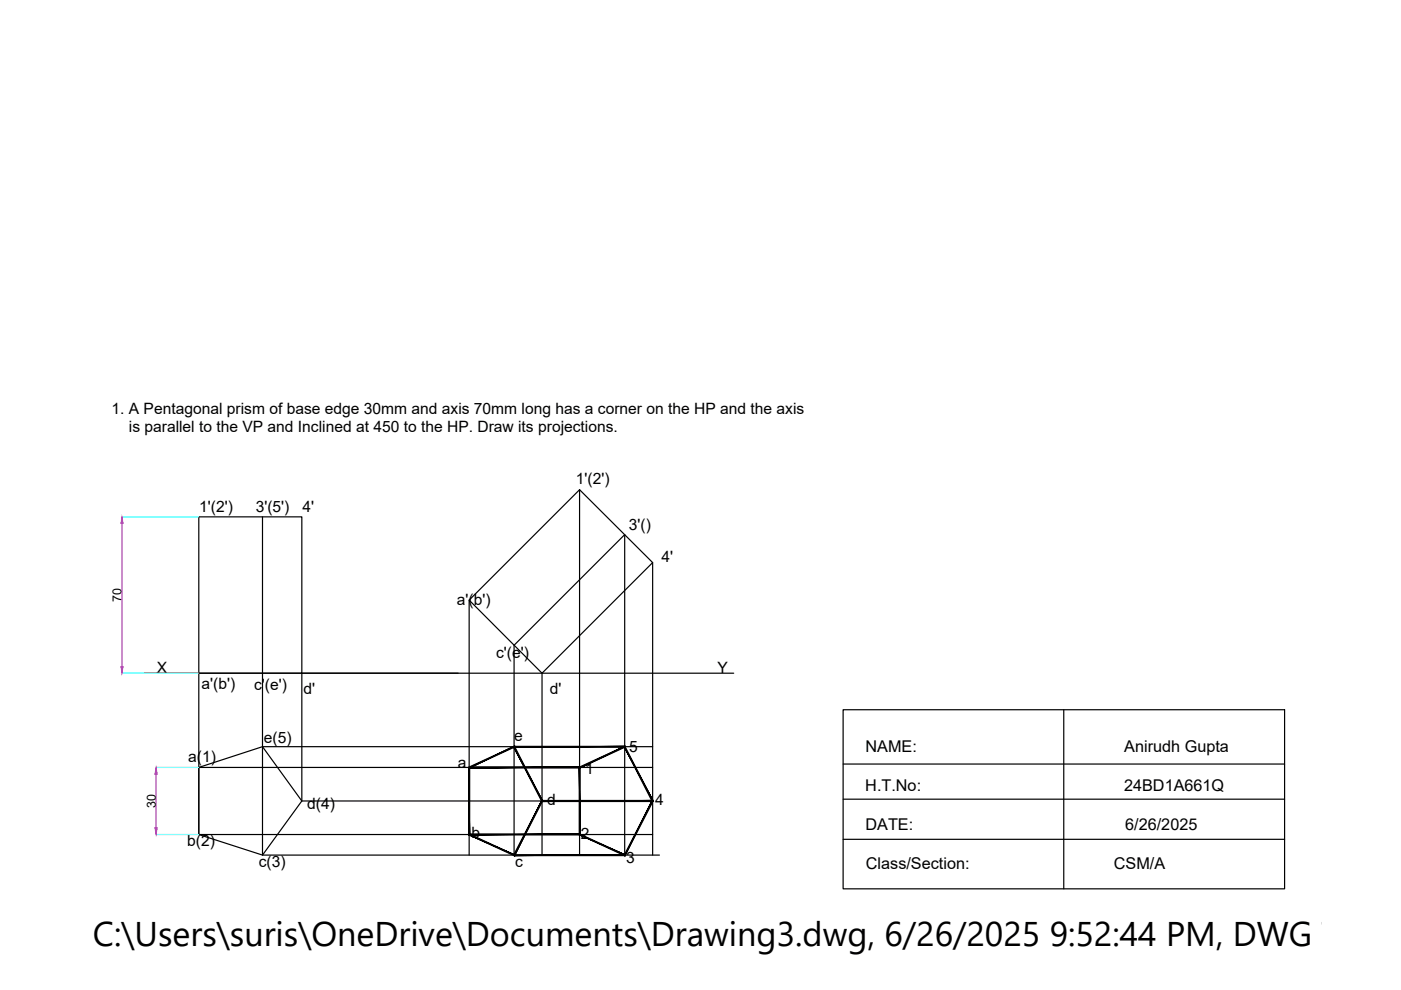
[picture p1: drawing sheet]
<svg xmlns="http://www.w3.org/2000/svg" width="297mm" height="210mm" viewBox="0 0 297 210" stroke-linecap="round" stroke-linejoin="round" font-family="sans-serif">
<!-- layer: 0 -->
<g fill="none" stroke="#000" stroke-width=".25">
<path d="M55.7 109.6v71.7h84.1M122.9 103.8l15.5 15.5-23.5 23.4-15.4-15.5v54.1M122.9 103.8l-23.4 23.4M122.9 103.8v77.5M138.4 119.3v62M30.6 142.7h125M42.1 142.7h21.9v-33.1h-21.9v67.3h96.3M55.7 158.3h82.7M97.1 142.7h-33.1v27.1h74.4M114.9 142.7v38.6M178.8 150.5h93.6v38h-93.6zM225.5 150.5v38"/>
<path d="M42.1 162.7l13.6-4.4 8.3 11.5-8.3 11.5-13.6-4.4zM42.1 162.7h96.3M178.8 162h93.6M178.8 169.4h93.6M178.8 178h93.6M109 181.3v-44.5l23.4-23.4v67.9"/>
</g>
<g fill="#000" stroke="#000" stroke-width=".21">
<path d="M109 158.2v.2l23.4-.2zM109 158.4l23.4-.2v.2z"/>
<path d="M99.4 162.6l.1 .2 9.6-4.6zM99.5 162.8l9.6-4.6-.1 .3zM109.1 158.2l-.1 .3 6 11.3zM109 158.5l6 11.3h-.2zM114.8 169.8l-5.7 11.7 5.9-11.7zM114.8 169.8l-5.7 11.7-.1-.3zM99.3 177l9.8 4.5-.1-.3zM99.3 177l.3-.1 9.4 4.3zM99.3 162.7v14.3l.3-.1zM99.3 162.7h.3v14.2z"/>
<path d="M99.5 162.6v.2l23.4-.2zM99.5 162.8l23.4-.2v.2z"/>
<path d="M99.5 176.8v.2l23.4-.2zM99.5 177l23.4-.2v.2z"/>
<path d="M114.9 169.7v.3l23.5-.3zM114.9 170l23.5-.3v.3z"/>
<path d="M122.8 162.6l.2 .2 9.5-4.6zM123 162.8l9.5-4.6-.1 .3zM132.5 158.2l-.1 .3 6.1 11.3zM132.4 158.5l6.1 11.3h-.3zM138.2 169.8l-5.7 11.7 6-11.7zM138.2 169.8l-5.7 11.7-.1-.3zM122.8 177l9.7 4.5-.1-.3zM122.8 177l.2-.1 9.4 4.3zM122.8 162.7v14.3l.2-.1zM122.8 162.7h.2v14.2z"/>
<path d="M109 181.2v.2l23.4-.2zM109 181.4l23.4-.2v.2z"/>
</g>
<path d="M25.8 109.6h16.3M25.8 142.7h16.3M33 162.7h9.1M33 176.9h9.1" fill="none" stroke="#0ff" stroke-width=".25"/>
<path d="M25.9 111v30.3M33.1 164.2v11.3" fill="none" stroke="#f0f" stroke-width=".25"/>
<g fill="#f0f" stroke="#f0f" stroke-width=".21">
<path d="M25.9 109.6l.2 1.4h-.5z"/>
<path d="M25.6 141.3h.5l-.2 1.4z"/>
<path d="M33.1 162.7l.2 1.5h-.5z"/>
<path d="M32.8 175.5h.5l-.2 1.4z"/>
</g>
<text font-size="7.3" x="19.7" y="200.6">C:\Users\suris\OneDrive\Documents\Drawing3.dwg, 6/26/2025 9:52:44 PM, DWG To PD</text>
<g font-size="3.4">
<text x="183.5" y="159.5">NAME:</text>
<text x="238.4" y="159.5">Anirudh Gupta</text>
<text x="183.5" y="167.7">H.T.No:</text>
<text x="238.3" y="167.7">24BD1A661Q</text>
<text x="183.5" y="175.9">DATE:</text>
<text x="238.6" y="175.9">6/26/2025</text>
<text x="183.6" y="184.2">Class/Section:</text>
<text x="236.2" y="184.2">CSM/A</text>
</g>
<g font-size="3.3">
<text x="23.7" y="87.7">1. A Pentagonal prism of base edge 30mm and axis 70mm long has a corner on the HP and the axis</text>
<text x="27.3" y="91.6">is parallel to the VP and Inclined at 450 to the HP. Draw its projections.</text>
<text x="122.1" y="102.6">1'(2')</text>
<text x="42.2" y="108.5">1'(2')</text>
<text x="54.2" y="108.7">3'(5')</text>
<text x="64.2" y="108.7">4'</text>
<text x="133.3" y="112.3">3'()</text>
<text x="140.2" y="119.2">4'</text>
<text x="96.9" y="128.2">a'(b')</text>
<text x="33.2" y="142.7">X</text>
<text x="105.2" y="139.4">c'(e')</text>
<text x="152.1" y="142.7">Y</text>
<text x="42.7" y="146.1">a'(b')</text>
<text x="53.9" y="146.4">c'(e')</text>
<text x="64.4" y="147.1">d'</text>
<text x="116.6" y="147.1">d'</text>
<text x="39.9" y="161.6">a(1)</text>
<text x="56" y="157.6">e(5)</text>
<text x="109" y="157.1">e</text>
<text x="133.4" y="159.4">5</text>
<text x="97.1" y="162.9">a</text>
<text x="124.1" y="164.1">1</text>
<text x="65.1" y="171.5">d(4)</text>
<text x="116" y="170.6">d</text>
<text x="138.9" y="170.6">4</text>
<text x="39.7" y="179.4">b(2)</text>
<text x="100" y="177.6">b</text>
<text x="123.2" y="178">2</text>
<text x="54.8" y="183.9">c(3)</text>
<text x="109.2" y="183.8">c</text>
<text x="132.8" y="183.1">3</text>
</g>
<g font-size="2.6">
<text x="25.8" y="127.6" transform="rotate(-90 25.8 127.6)">70</text>
<text x="33" y="171.3" transform="rotate(-90 33 171.3)">30</text>
</g>
</svg>
